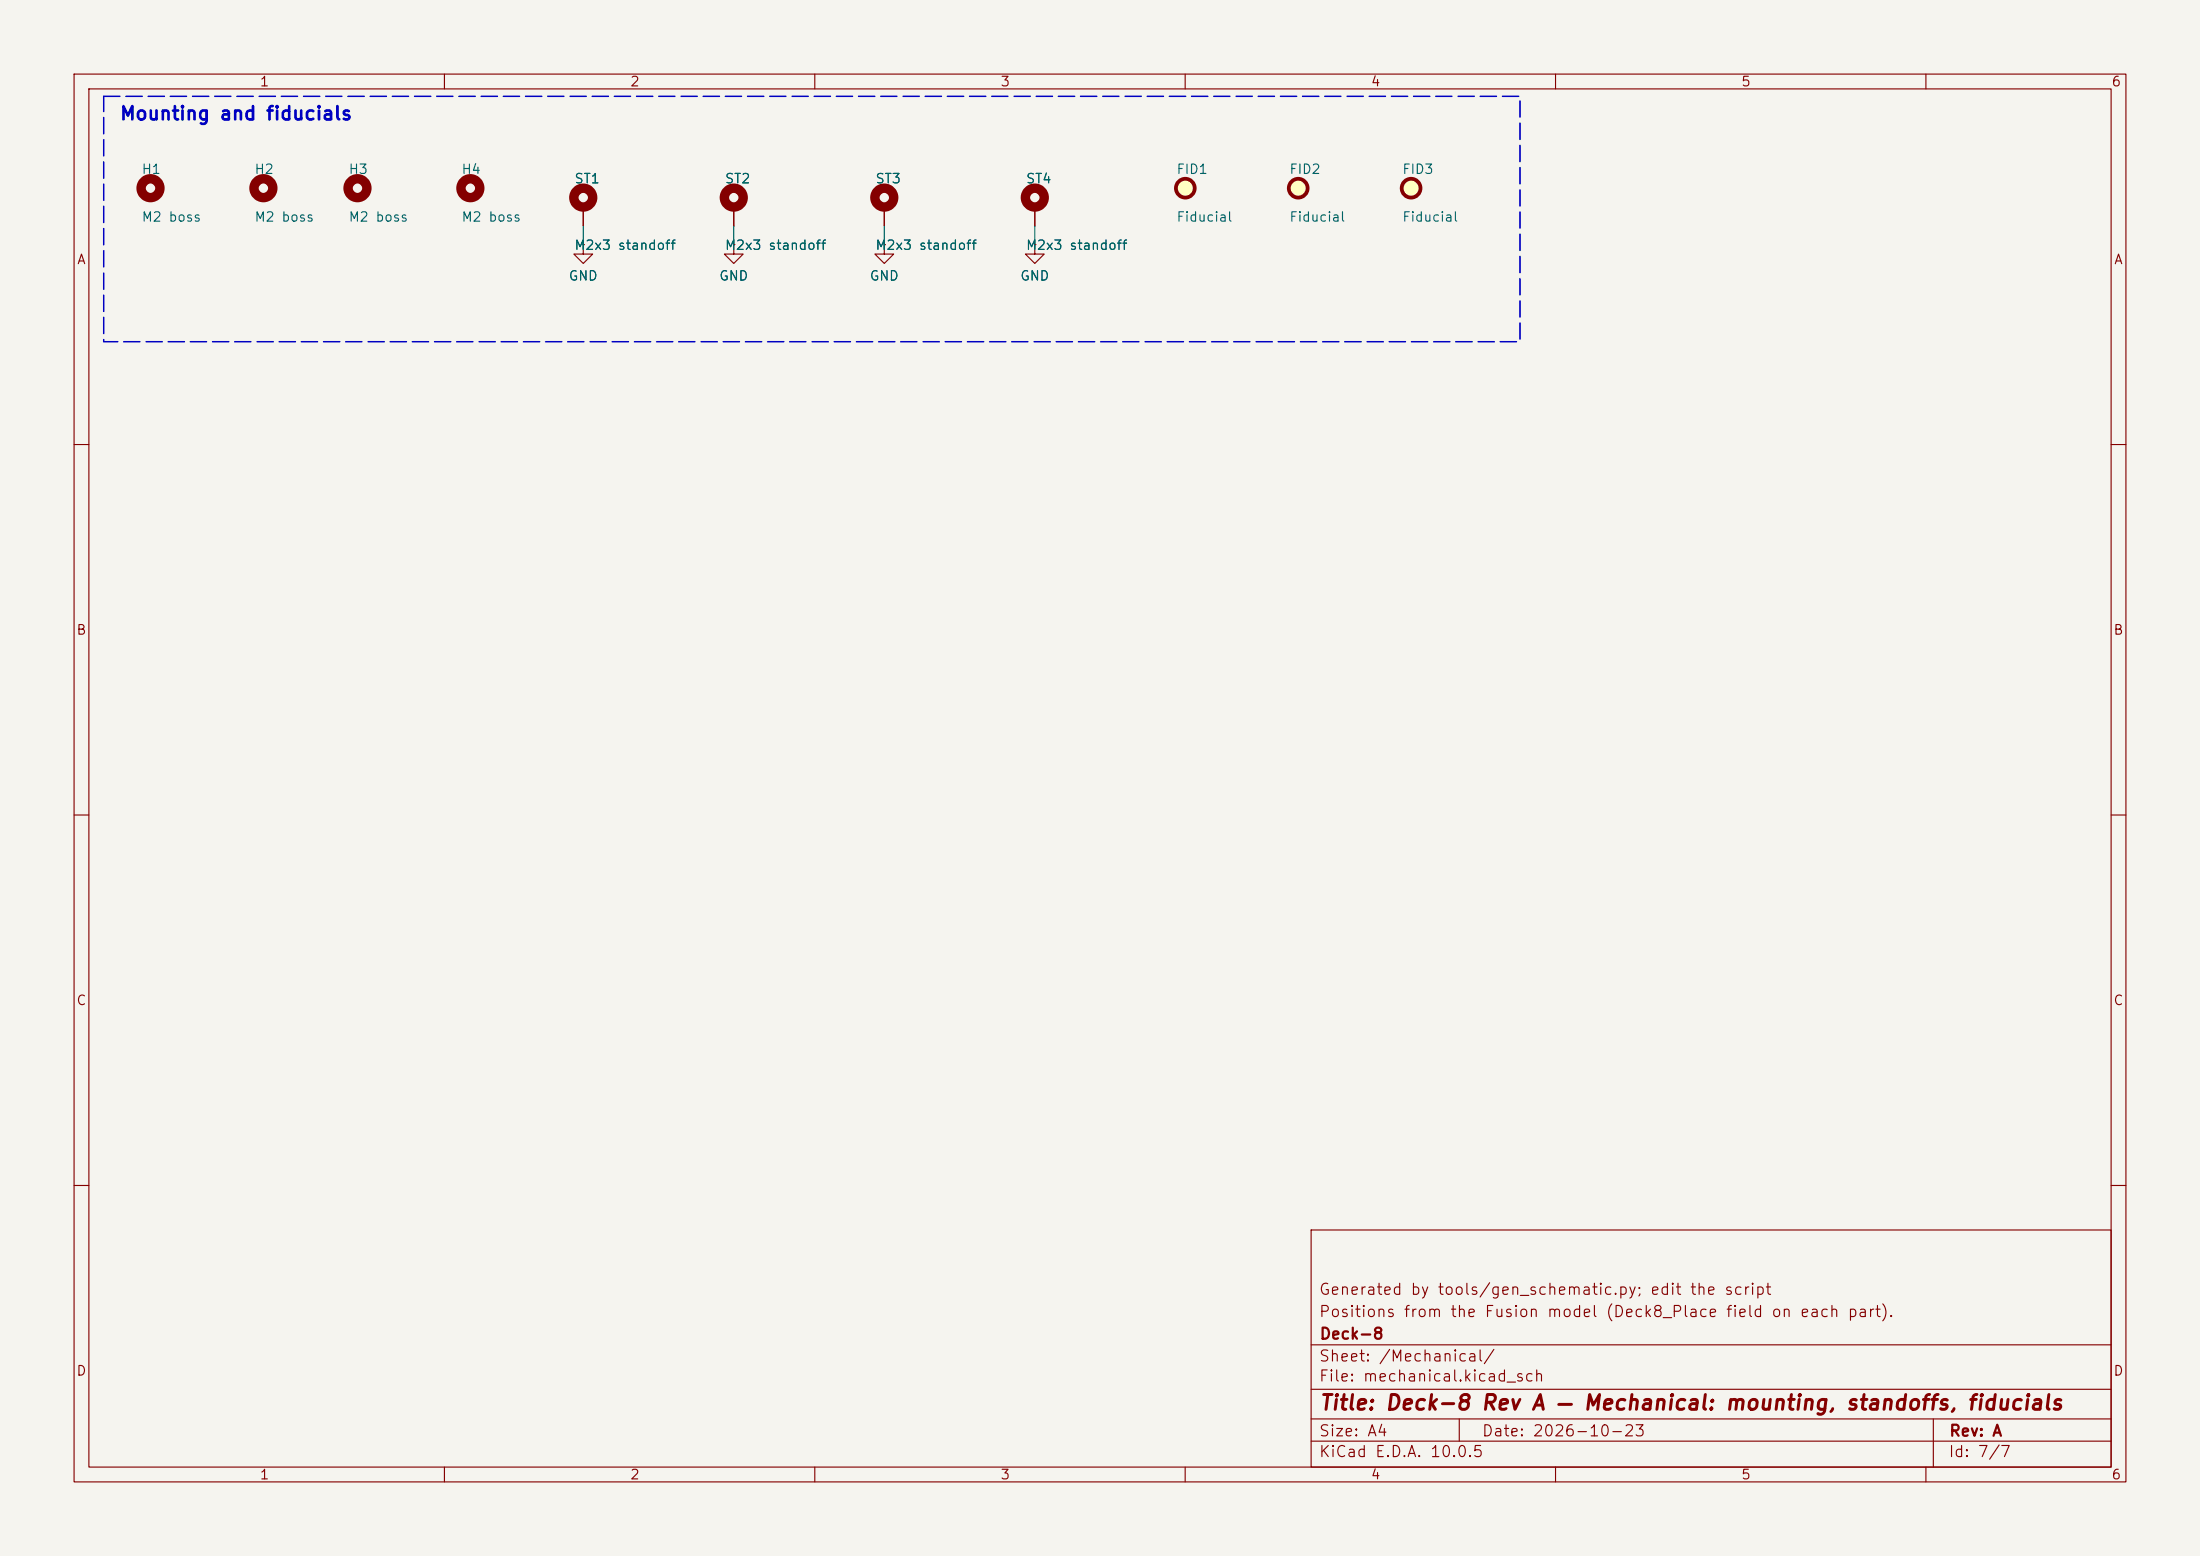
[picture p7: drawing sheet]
(kicad_sch
 (version 20250114)
 (generator "eeschema")
 (generator_version "9.0")
 (paper "A4")
 (title_block
  (title "Deck-8 Rev A — Mechanical: mounting, standoffs, fiducials")
  (date "2026-10-23")
  (rev "A")
  (company "Deck-8")
  (comment 1 "Positions from the Fusion model (Deck8_Place field on each part).")
  (comment 2 "Generated by tools/gen_schematic.py; edit the script"))
 (lib_symbols
  (symbol "Mechanical:MountingHole"
   (pin_names (offset 1.016)) (exclude_from_sim no) (in_bom no) (on_board yes)
   (in_pos_files yes)
   (duplicate_pin_numbers_are_jumpers no)
   (property "Reference" "H" (at 0 5.08 0) (show_name no) (do_not_autoplace no) (effects (font (size 1.27 1.27))))
   (property "Value" "MountingHole" (at 0 3.175 0) (show_name no) (do_not_autoplace no) (effects (font (size 1.27 1.27))))
   (property "Footprint" "" (at 0 0 0) (show_name no) (do_not_autoplace no) (hide yes) (effects (font (size 1.27 1.27))))
   (property "Datasheet" "" (at 0 0 0) (show_name no) (do_not_autoplace no) (hide yes) (effects (font (size 1.27 1.27))))
   (property "Description" "Mounting Hole without connection" (at 0 0 0) (show_name no) (do_not_autoplace no) (hide yes) (effects (font (size 1.27 1.27))))
   (symbol "MountingHole_0_1"
    (circle (center 0 0) (radius 1.27) (stroke (width 1.27) (type default)) (fill (type none))))
   (embedded_fonts no))
  (symbol "Mechanical:MountingHole_Pad"
   (pin_numbers (hide yes))
   (pin_names (offset 1.016) (hide yes)) (exclude_from_sim no) (in_bom no) (on_board yes)
   (in_pos_files yes)
   (duplicate_pin_numbers_are_jumpers no)
   (property "Reference" "H" (at 0 6.35 0) (show_name no) (do_not_autoplace no) (effects (font (size 1.27 1.27))))
   (property "Value" "MountingHole_Pad" (at 0 4.445 0) (show_name no) (do_not_autoplace no) (effects (font (size 1.27 1.27))))
   (property "Footprint" "" (at 0 0 0) (show_name no) (do_not_autoplace no) (hide yes) (effects (font (size 1.27 1.27))))
   (property "Datasheet" "" (at 0 0 0) (show_name no) (do_not_autoplace no) (hide yes) (effects (font (size 1.27 1.27))))
   (property "Description" "Mounting Hole with connection" (at 0 0 0) (show_name no) (do_not_autoplace no) (hide yes) (effects (font (size 1.27 1.27))))
   (symbol "MountingHole_Pad_0_1"
    (circle (center 0 1.27) (radius 1.27) (stroke (width 1.27) (type default)) (fill (type none))))
   (symbol "MountingHole_Pad_1_1"
    (pin input line (at 0 -2.54 90) (length 2.54) (name "1" (effects (font (size 1.27 1.27)))) (number "1" (effects (font (size 1.27 1.27))))))
   (embedded_fonts no))
  (symbol "power:GND"
   (power global)
   (pin_numbers (hide yes))
   (pin_names (offset 0) (hide yes)) (exclude_from_sim no) (in_bom yes) (on_board yes)
   (in_pos_files yes)
   (duplicate_pin_numbers_are_jumpers no)
   (property "Reference" "#PWR" (at 0 -6.35 0) (show_name no) (do_not_autoplace no) (hide yes) (effects (font (size 1.27 1.27))))
   (property "Value" "GND" (at 0 -3.81 0) (show_name no) (do_not_autoplace no) (effects (font (size 1.27 1.27))))
   (property "Footprint" "" (at 0 0 0) (show_name no) (do_not_autoplace no) (hide yes) (effects (font (size 1.27 1.27))))
   (property "Datasheet" "" (at 0 0 0) (show_name no) (do_not_autoplace no) (hide yes) (effects (font (size 1.27 1.27))))
   (property "Description" "Power symbol creates a global label with name \"GND\" , ground" (at 0 0 0) (show_name no) (do_not_autoplace no) (hide yes) (effects (font (size 1.27 1.27))))
   (symbol "GND_0_1"
    (polyline (pts (xy 0 0) (xy 0 -1.27) (xy 1.27 -1.27) (xy 0 -2.54) (xy -1.27 -1.27) (xy 0 -1.27)) (stroke (width 0) (type default)) (fill (type none))))
   (symbol "GND_1_1"
    (pin power_in line (at 0 0 270) (length 0) (name "" (effects (font (size 1.27 1.27)))) (number "1" (effects (font (size 1.27 1.27))))))
   (embedded_fonts no))
  (symbol "Mechanical:Fiducial" (exclude_from_sim no) (in_bom no) (on_board yes)
   (in_pos_files yes)
   (duplicate_pin_numbers_are_jumpers no)
   (property "Reference" "FID" (at 0 5.08 0) (show_name no) (do_not_autoplace no) (effects (font (size 1.27 1.27))))
   (property "Value" "Fiducial" (at 0 3.175 0) (show_name no) (do_not_autoplace no) (effects (font (size 1.27 1.27))))
   (property "Footprint" "" (at 0 0 0) (show_name no) (do_not_autoplace no) (hide yes) (effects (font (size 1.27 1.27))))
   (property "Datasheet" "" (at 0 0 0) (show_name no) (do_not_autoplace no) (hide yes) (effects (font (size 1.27 1.27))))
   (property "Description" "Fiducial Marker" (at 0 0 0) (show_name no) (do_not_autoplace no) (hide yes) (effects (font (size 1.27 1.27))))
   (symbol "Fiducial_0_1"
    (circle (center 0 0) (radius 1.27) (stroke (width 0.508) (type default)) (fill (type background))))
   (embedded_fonts no)))
 (symbol
  (lib_id "Mechanical:MountingHole")
  (at 20.32 25.4 0)
  (unit 1)
  (exclude_from_sim no)
  (in_bom no)
  (on_board yes)
  (dnp no)
  (property "Reference" "H1" (at 19.05 22.83 0) (effects (font (size 1.27 1.27)) (justify left)))
  (property "Value" "M2 boss" (at 19.05 29.27 0) (effects (font (size 1.27 1.27)) (justify left)))
  (property "Footprint" "MountingHole:MountingHole_2.2mm_M2" (at 20.32 25.4 0) (effects (font (size 1.27 1.27)) (hide yes)))
  (property "Datasheet" "" (at 20.32 25.4 0) (effects (font (size 1.27 1.27)) (hide yes)))
  (property "Description" "Mounting Hole without connection" (at 20.32 25.4 0) (effects (font (size 1.27 1.27)) (hide yes)))
  (property "Deck8_Place" "X=-17.6;Y=28.0;side=F;rot=0" (at 20.32 25.4 0) (effects (font (size 1.27 1.27)) (hide yes))))
 (symbol
  (lib_id "Mechanical:MountingHole")
  (at 35.56 25.4 0)
  (unit 1)
  (exclude_from_sim no)
  (in_bom no)
  (on_board yes)
  (dnp no)
  (property "Reference" "H2" (at 34.29 22.83 0) (effects (font (size 1.27 1.27)) (justify left)))
  (property "Value" "M2 boss" (at 34.29 29.27 0) (effects (font (size 1.27 1.27)) (justify left)))
  (property "Footprint" "MountingHole:MountingHole_2.2mm_M2" (at 35.56 25.4 0) (effects (font (size 1.27 1.27)) (hide yes)))
  (property "Datasheet" "" (at 35.56 25.4 0) (effects (font (size 1.27 1.27)) (hide yes)))
  (property "Description" "Mounting Hole without connection" (at 35.56 25.4 0) (effects (font (size 1.27 1.27)) (hide yes)))
  (property "Deck8_Place" "X=17.6;Y=28.0;side=F;rot=0" (at 35.56 25.4 0) (effects (font (size 1.27 1.27)) (hide yes))))
 (symbol
  (lib_id "Mechanical:MountingHole")
  (at 48.26 25.4 0)
  (unit 1)
  (exclude_from_sim no)
  (in_bom no)
  (on_board yes)
  (dnp no)
  (property "Reference" "H3" (at 46.99 22.83 0) (effects (font (size 1.27 1.27)) (justify left)))
  (property "Value" "M2 boss" (at 46.99 29.27 0) (effects (font (size 1.27 1.27)) (justify left)))
  (property "Footprint" "MountingHole:MountingHole_2.2mm_M2" (at 48.26 25.4 0) (effects (font (size 1.27 1.27)) (hide yes)))
  (property "Datasheet" "" (at 48.26 25.4 0) (effects (font (size 1.27 1.27)) (hide yes)))
  (property "Description" "Mounting Hole without connection" (at 48.26 25.4 0) (effects (font (size 1.27 1.27)) (hide yes)))
  (property "Deck8_Place" "X=-36.0;Y=-25.0;side=F;rot=0" (at 48.26 25.4 0) (effects (font (size 1.27 1.27)) (hide yes))))
 (symbol
  (lib_id "Mechanical:MountingHole")
  (at 63.5 25.4 0)
  (unit 1)
  (exclude_from_sim no)
  (in_bom no)
  (on_board yes)
  (dnp no)
  (property "Reference" "H4" (at 62.23 22.83 0) (effects (font (size 1.27 1.27)) (justify left)))
  (property "Value" "M2 boss" (at 62.23 29.27 0) (effects (font (size 1.27 1.27)) (justify left)))
  (property "Footprint" "MountingHole:MountingHole_2.2mm_M2" (at 63.5 25.4 0) (effects (font (size 1.27 1.27)) (hide yes)))
  (property "Datasheet" "" (at 63.5 25.4 0) (effects (font (size 1.27 1.27)) (hide yes)))
  (property "Description" "Mounting Hole without connection" (at 63.5 25.4 0) (effects (font (size 1.27 1.27)) (hide yes)))
  (property "Deck8_Place" "X=36.0;Y=-25.0;side=F;rot=0" (at 63.5 25.4 0) (effects (font (size 1.27 1.27)) (hide yes))))
 (symbol
  (lib_id "Mechanical:MountingHole_Pad")
  (at 78.74 27.94 0)
  (unit 1)
  (exclude_from_sim no)
  (in_bom yes)
  (on_board yes)
  (dnp no)
  (property "Reference" "ST1" (at 77.47 24.1 0) (effects (font (size 1.27 1.27)) (justify left)))
  (property "Value" "M2x3 standoff" (at 77.47 33.08 0) (effects (font (size 1.27 1.27)) (justify left)))
  (property "Footprint" "Mounting_Wuerth:Mounting_Wuerth_WA-SMSI-M2_H3mm_9774030243" (at 78.74 27.94 0) (effects (font (size 1.27 1.27)) (hide yes)))
  (property "Datasheet" "" (at 78.74 27.94 0) (effects (font (size 1.27 1.27)) (hide yes)))
  (property "Description" "Mounting Hole with connection" (at 78.74 27.94 0) (effects (font (size 1.27 1.27)) (hide yes)))
  (property "MPN" "Wurth 9774030243" (at 78.74 27.94 0) (effects (font (size 1.27 1.27)) (hide yes)))
  (property "Deck8_Place" "X=-34.0;Y=-20.0;side=B;rot=0" (at 78.74 27.94 0) (effects (font (size 1.27 1.27)) (hide yes)))
  (pin "1"))
 (wire
  (pts (xy 78.74 30.48) (xy 78.74 33.02))
  (stroke (width 0) (type default)))
 (symbol
  (lib_id "power:GND")
  (at 78.74 33.02 0)
  (unit 1)
  (exclude_from_sim no)
  (in_bom no)
  (on_board yes)
  (dnp no)
  (property "Reference" "#PWR7001" (at 78.74 33.02 0) (effects (font (size 1.27 1.27)) (justify left) (hide yes)))
  (property "Value" "GND" (at 78.74 37.22 0) (effects (font (size 1.27 1.27))))
  (property "Footprint" "" (at 78.74 33.02 0) (effects (font (size 1.27 1.27)) (hide yes)))
  (property "Datasheet" "" (at 78.74 33.02 0) (effects (font (size 1.27 1.27)) (hide yes)))
  (property "Description" "Power symbol for net GND" (at 78.74 33.02 0) (effects (font (size 1.27 1.27)) (hide yes)))
  (pin "1"))
 (symbol
  (lib_id "Mechanical:MountingHole_Pad")
  (at 99.06 27.94 0)
  (unit 1)
  (exclude_from_sim no)
  (in_bom yes)
  (on_board yes)
  (dnp no)
  (property "Reference" "ST2" (at 97.79 24.1 0) (effects (font (size 1.27 1.27)) (justify left)))
  (property "Value" "M2x3 standoff" (at 97.79 33.08 0) (effects (font (size 1.27 1.27)) (justify left)))
  (property "Footprint" "Mounting_Wuerth:Mounting_Wuerth_WA-SMSI-M2_H3mm_9774030243" (at 99.06 27.94 0) (effects (font (size 1.27 1.27)) (hide yes)))
  (property "Datasheet" "" (at 99.06 27.94 0) (effects (font (size 1.27 1.27)) (hide yes)))
  (property "Description" "Mounting Hole with connection" (at 99.06 27.94 0) (effects (font (size 1.27 1.27)) (hide yes)))
  (property "MPN" "Wurth 9774030243" (at 99.06 27.94 0) (effects (font (size 1.27 1.27)) (hide yes)))
  (property "Deck8_Place" "X=34.0;Y=-20.0;side=B;rot=0" (at 99.06 27.94 0) (effects (font (size 1.27 1.27)) (hide yes)))
  (pin "1"))
 (wire
  (pts (xy 99.06 30.48) (xy 99.06 33.02))
  (stroke (width 0) (type default)))
 (symbol
  (lib_id "power:GND")
  (at 99.06 33.02 0)
  (unit 1)
  (exclude_from_sim no)
  (in_bom no)
  (on_board yes)
  (dnp no)
  (property "Reference" "#PWR7002" (at 99.06 33.02 0) (effects (font (size 1.27 1.27)) (justify left) (hide yes)))
  (property "Value" "GND" (at 99.06 37.22 0) (effects (font (size 1.27 1.27))))
  (property "Footprint" "" (at 99.06 33.02 0) (effects (font (size 1.27 1.27)) (hide yes)))
  (property "Datasheet" "" (at 99.06 33.02 0) (effects (font (size 1.27 1.27)) (hide yes)))
  (property "Description" "Power symbol for net GND" (at 99.06 33.02 0) (effects (font (size 1.27 1.27)) (hide yes)))
  (pin "1"))
 (symbol
  (lib_id "Mechanical:MountingHole_Pad")
  (at 119.38 27.94 0)
  (unit 1)
  (exclude_from_sim no)
  (in_bom yes)
  (on_board yes)
  (dnp no)
  (property "Reference" "ST3" (at 118.11 24.1 0) (effects (font (size 1.27 1.27)) (justify left)))
  (property "Value" "M2x3 standoff" (at 118.11 33.08 0) (effects (font (size 1.27 1.27)) (justify left)))
  (property "Footprint" "Mounting_Wuerth:Mounting_Wuerth_WA-SMSI-M2_H3mm_9774030243" (at 119.38 27.94 0) (effects (font (size 1.27 1.27)) (hide yes)))
  (property "Datasheet" "" (at 119.38 27.94 0) (effects (font (size 1.27 1.27)) (hide yes)))
  (property "Description" "Mounting Hole with connection" (at 119.38 27.94 0) (effects (font (size 1.27 1.27)) (hide yes)))
  (property "MPN" "Wurth 9774030243" (at 119.38 27.94 0) (effects (font (size 1.27 1.27)) (hide yes)))
  (property "Deck8_Place" "X=-36.0;Y=24.0;side=B;rot=0" (at 119.38 27.94 0) (effects (font (size 1.27 1.27)) (hide yes)))
  (pin "1"))
 (wire
  (pts (xy 119.38 30.48) (xy 119.38 33.02))
  (stroke (width 0) (type default)))
 (symbol
  (lib_id "power:GND")
  (at 119.38 33.02 0)
  (unit 1)
  (exclude_from_sim no)
  (in_bom no)
  (on_board yes)
  (dnp no)
  (property "Reference" "#PWR7003" (at 119.38 33.02 0) (effects (font (size 1.27 1.27)) (justify left) (hide yes)))
  (property "Value" "GND" (at 119.38 37.22 0) (effects (font (size 1.27 1.27))))
  (property "Footprint" "" (at 119.38 33.02 0) (effects (font (size 1.27 1.27)) (hide yes)))
  (property "Datasheet" "" (at 119.38 33.02 0) (effects (font (size 1.27 1.27)) (hide yes)))
  (property "Description" "Power symbol for net GND" (at 119.38 33.02 0) (effects (font (size 1.27 1.27)) (hide yes)))
  (pin "1"))
 (symbol
  (lib_id "Mechanical:MountingHole_Pad")
  (at 139.7 27.94 0)
  (unit 1)
  (exclude_from_sim no)
  (in_bom yes)
  (on_board yes)
  (dnp no)
  (property "Reference" "ST4" (at 138.43 24.1 0) (effects (font (size 1.27 1.27)) (justify left)))
  (property "Value" "M2x3 standoff" (at 138.43 33.08 0) (effects (font (size 1.27 1.27)) (justify left)))
  (property "Footprint" "Mounting_Wuerth:Mounting_Wuerth_WA-SMSI-M2_H3mm_9774030243" (at 139.7 27.94 0) (effects (font (size 1.27 1.27)) (hide yes)))
  (property "Datasheet" "" (at 139.7 27.94 0) (effects (font (size 1.27 1.27)) (hide yes)))
  (property "Description" "Mounting Hole with connection" (at 139.7 27.94 0) (effects (font (size 1.27 1.27)) (hide yes)))
  (property "MPN" "Wurth 9774030243" (at 139.7 27.94 0) (effects (font (size 1.27 1.27)) (hide yes)))
  (property "Deck8_Place" "X=36.0;Y=24.0;side=B;rot=0" (at 139.7 27.94 0) (effects (font (size 1.27 1.27)) (hide yes)))
  (pin "1"))
 (wire
  (pts (xy 139.7 30.48) (xy 139.7 33.02))
  (stroke (width 0) (type default)))
 (symbol
  (lib_id "power:GND")
  (at 139.7 33.02 0)
  (unit 1)
  (exclude_from_sim no)
  (in_bom no)
  (on_board yes)
  (dnp no)
  (property "Reference" "#PWR7004" (at 139.7 33.02 0) (effects (font (size 1.27 1.27)) (justify left) (hide yes)))
  (property "Value" "GND" (at 139.7 37.22 0) (effects (font (size 1.27 1.27))))
  (property "Footprint" "" (at 139.7 33.02 0) (effects (font (size 1.27 1.27)) (hide yes)))
  (property "Datasheet" "" (at 139.7 33.02 0) (effects (font (size 1.27 1.27)) (hide yes)))
  (property "Description" "Power symbol for net GND" (at 139.7 33.02 0) (effects (font (size 1.27 1.27)) (hide yes)))
  (pin "1"))
 (symbol
  (lib_id "Mechanical:Fiducial")
  (at 160.02 25.4 0)
  (unit 1)
  (exclude_from_sim no)
  (in_bom no)
  (on_board yes)
  (dnp no)
  (property "Reference" "FID1" (at 158.75 22.83 0) (effects (font (size 1.27 1.27)) (justify left)))
  (property "Value" "Fiducial" (at 158.75 29.27 0) (effects (font (size 1.27 1.27)) (justify left)))
  (property "Footprint" "Fiducial:Fiducial_1mm_Mask2mm" (at 160.02 25.4 0) (effects (font (size 1.27 1.27)) (hide yes)))
  (property "Datasheet" "" (at 160.02 25.4 0) (effects (font (size 1.27 1.27)) (hide yes)))
  (property "Description" "Fiducial Marker" (at 160.02 25.4 0) (effects (font (size 1.27 1.27)) (hide yes)))
  (property "Deck8_Place" "X=-41.0;Y=-21.0;side=B;rot=0" (at 160.02 25.4 0) (effects (font (size 1.27 1.27)) (hide yes))))
 (symbol
  (lib_id "Mechanical:Fiducial")
  (at 175.26 25.4 0)
  (unit 1)
  (exclude_from_sim no)
  (in_bom no)
  (on_board yes)
  (dnp no)
  (property "Reference" "FID2" (at 173.99 22.83 0) (effects (font (size 1.27 1.27)) (justify left)))
  (property "Value" "Fiducial" (at 173.99 29.27 0) (effects (font (size 1.27 1.27)) (justify left)))
  (property "Footprint" "Fiducial:Fiducial_1mm_Mask2mm" (at 175.26 25.4 0) (effects (font (size 1.27 1.27)) (hide yes)))
  (property "Datasheet" "" (at 175.26 25.4 0) (effects (font (size 1.27 1.27)) (hide yes)))
  (property "Description" "Fiducial Marker" (at 175.26 25.4 0) (effects (font (size 1.27 1.27)) (hide yes)))
  (property "Deck8_Place" "X=41.0;Y=-21.0;side=B;rot=0" (at 175.26 25.4 0) (effects (font (size 1.27 1.27)) (hide yes))))
 (symbol
  (lib_id "Mechanical:Fiducial")
  (at 190.5 25.4 0)
  (unit 1)
  (exclude_from_sim no)
  (in_bom no)
  (on_board yes)
  (dnp no)
  (property "Reference" "FID3" (at 189.23 22.83 0) (effects (font (size 1.27 1.27)) (justify left)))
  (property "Value" "Fiducial" (at 189.23 29.27 0) (effects (font (size 1.27 1.27)) (justify left)))
  (property "Footprint" "Fiducial:Fiducial_1mm_Mask2mm" (at 190.5 25.4 0) (effects (font (size 1.27 1.27)) (hide yes)))
  (property "Datasheet" "" (at 190.5 25.4 0) (effects (font (size 1.27 1.27)) (hide yes)))
  (property "Description" "Fiducial Marker" (at 190.5 25.4 0) (effects (font (size 1.27 1.27)) (hide yes)))
  (property "Deck8_Place" "X=-40.0;Y=39.0;side=B;rot=0" (at 190.5 25.4 0) (effects (font (size 1.27 1.27)) (hide yes))))
 (rectangle
  (start 14 13)
  (end 205.2 46.12)
  (stroke (width 0.2) (type dash))
  (fill (type none)))
 (text "Mounting and fiducials"
  (exclude_from_sim no)
  (at 16 14.5 0)
  (effects (font (size 1.8 1.8) (bold yes)) (justify left top)))
 (embedded_fonts no))
